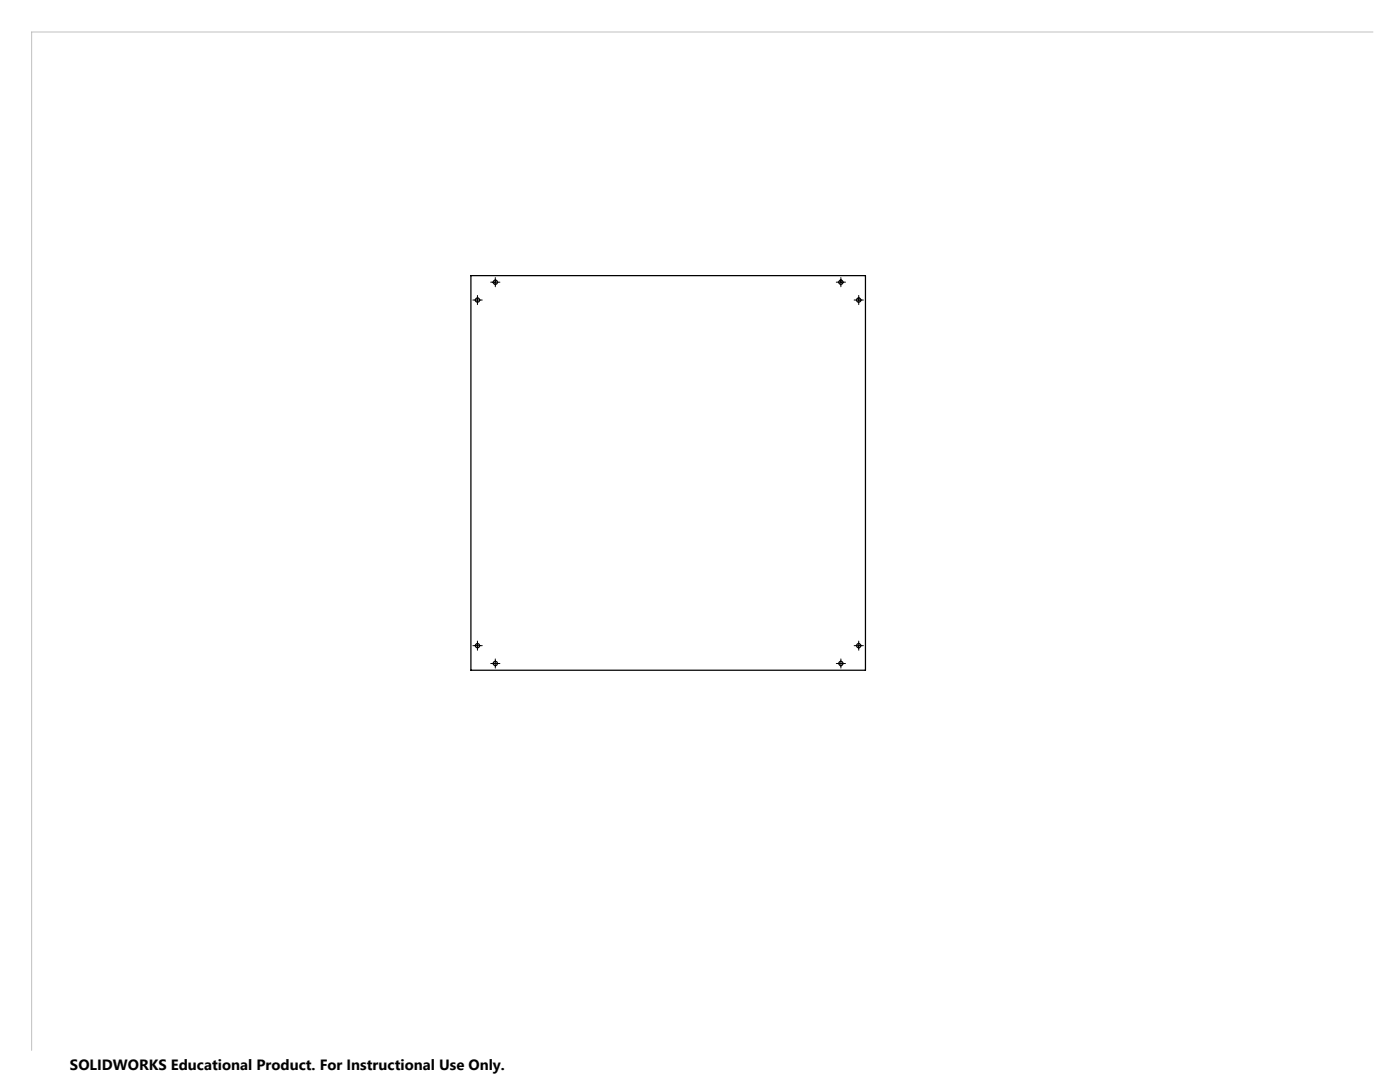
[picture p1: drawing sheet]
<svg xmlns="http://www.w3.org/2000/svg" width="279mm" height="216mm" viewBox="0 0 279 216" stroke-linecap="round" stroke-linejoin="round" font-family="sans-serif">
<g fill="none" stroke="#000" stroke-width=".25">
<path d="M94 55h78.7v78.7h-78.7z"/>
<circle cx="95.3" cy="59.9" r=".41"/>
<circle cx="98.9" cy="56.3" r=".41"/>
<circle cx="167.8" cy="56.3" r=".42"/>
<circle cx="171.4" cy="59.9" r=".42"/>
<circle cx="95.3" cy="128.8" r=".42"/>
<circle cx="98.9" cy="132.4" r=".42"/>
<circle cx="167.8" cy="132.4" r=".42"/>
<circle cx="171.4" cy="128.8" r=".42"/>
</g>
<g fill="none" stroke="#000" stroke-width=".2">
<path d="M94.4 59.9h1.8M95.3 58.9v1.9M97.9 56.3h1.9M98.8 55.4v1.8M166.9 56.3h1.8M167.8 55.4v1.8M170.5 59.9h1.8M171.4 58.9v1.9M94.4 128.8h1.8M95.3 127.9v1.9M97.9 132.4h1.9M98.8 131.5v1.8"/>
<path d="M166.9 132.4h1.8M167.8 131.5v1.8M170.5 128.8h1.8M171.4 127.9v1.9"/>
</g>
<path d="M274 6.4h-267.7v203.2" fill="none" stroke="#c0c0c0" stroke-width=".2"/>
<text font-size="3" x="14" y="213.5">SOLIDWORKS Educational Product. For Instructional Use Only.</text>
</svg>
